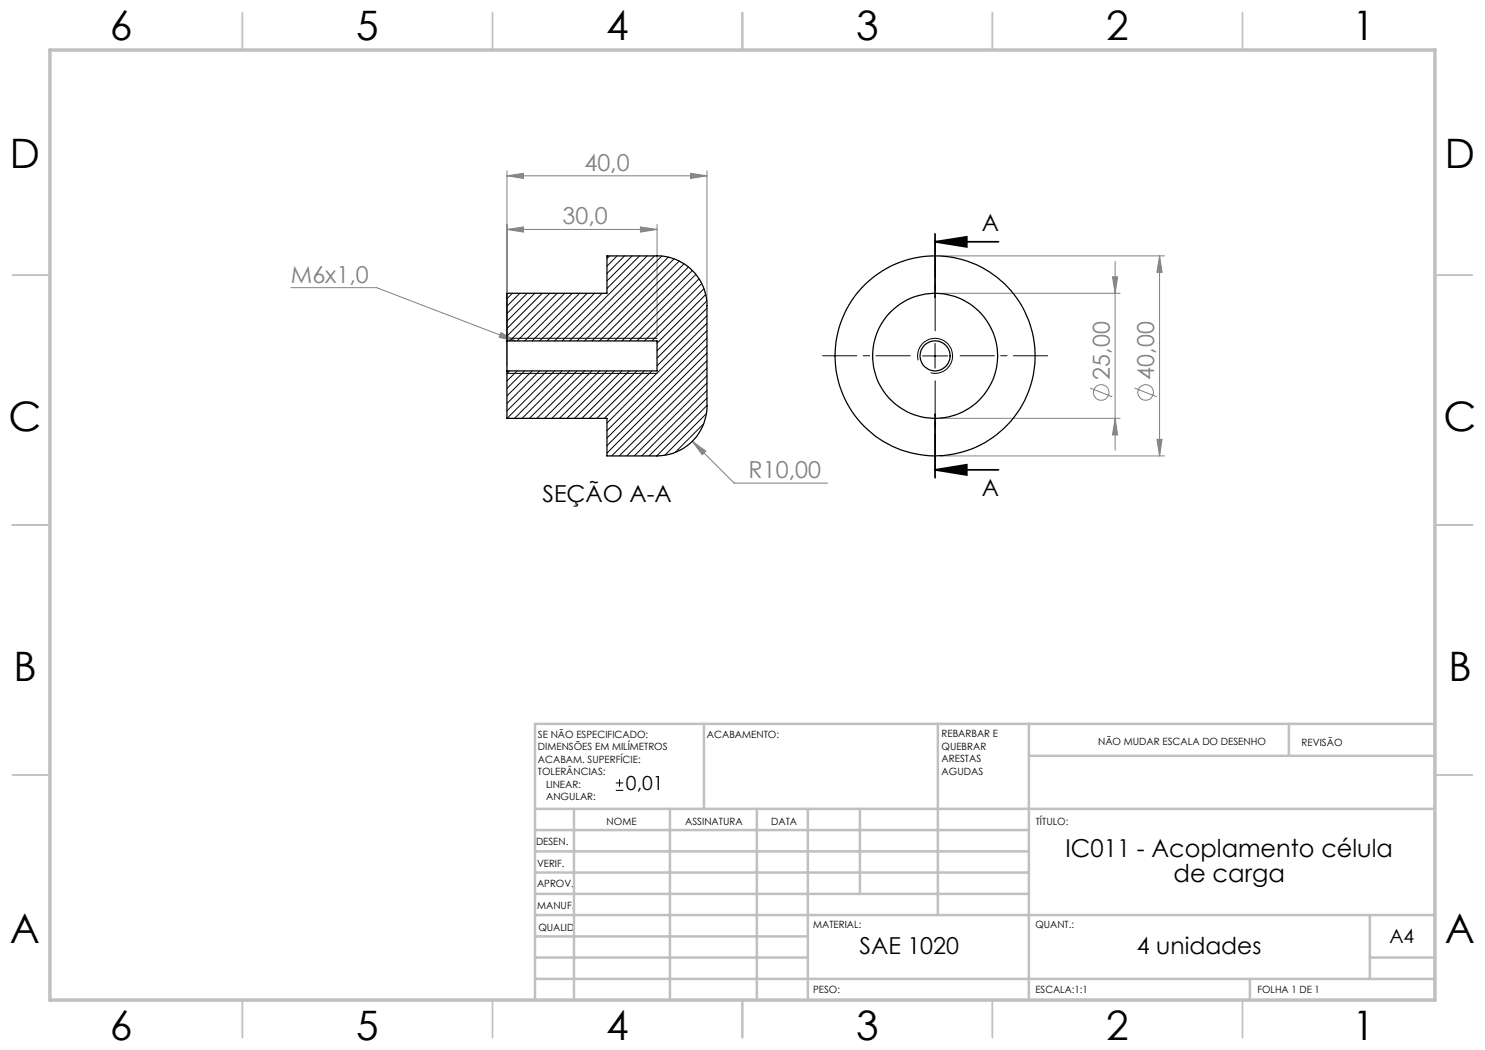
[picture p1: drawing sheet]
<svg xmlns="http://www.w3.org/2000/svg" width="297mm" height="210mm" viewBox="0 0 297 210" stroke-linecap="round" stroke-linejoin="round" font-family="sans-serif">
<g fill="none" stroke="#808080" stroke-width=".2">
<path d="M101.4 35.2l3.3-.5v1zM101.4 34.2v39M101.4 35.2h40M138.1 34.7l3.3 .5-3.3 .5zM141.4 34.2v26M58.2 57.5h17.1l27.8 10.7M101.4 45.9l3.3-.5v1zM101.4 45.9h30M128.1 45.4l3.3 .5-3.3 .5zM131.4 44.9v22.3M188 51.2h44.9M188 58.7h36"/>
<path d="M222.5 55.4h1l-.5 3.3zM223 52.3v37.7M231.9 51.2v40M231.9 51.2l.5 3.3h-1zM100.2 66.5l2.9 1.7-3.3-.7zM218 77.6l4.5 1.8M226.9 77.6l4.5 1.8M138.5 88.3l2.6 1.9-.7 .7zM138.5 88.3l8.3 8.3h18.7M188 91.2h44.9M188 83.7h36M223 83.7l.5 3.3h-1z"/>
<path d="M231.4 87.9h1l-.5 3.3z"/>
<circle cx="220.2" cy="78.5" r="1.55"/>
<circle cx="229.1" cy="78.5" r="1.55"/>
</g>
<path d="M101.4 67.7h30M101.4 74.7h30M183.6 72.1a3.5 3.5 0 0 1 3.1-4.4 3.5 3.5 0 0 1 3.8 3.7 3.5 3.5 0 0 1-4.4 3.1M184.5 71.2h5M187 68.7v5M123.2 158.1h1.4M123.2 156.6h1.4M123.9 155.8v1.5" fill="none" stroke="#000" stroke-width=".2"/>
<path d="M187 48.4l6.4-1v2zM187 48.4h12.7M187 46.8v12.7M187 94l6.4-1.1v2.1zM187 82.9v12.7M187 94h12.7" fill="none" stroke="#000" stroke-width=".35"/>
<g fill="none" stroke="#c0c0c0" stroke-width=".35">
<path d="M48.5 2.5v7.5M98.5 2.5v7.5M148.5 2.5v7.5M198.5 2.5v7.5M248.5 2.5v7.5M2.5 55h7.5M287 55h7.5M2.5 105h7.5M287 105h7.5M2.5 155h7.5M287 155h7.5M48.5 200v7.5"/>
<path d="M98.5 200v7.5M148.5 200v7.5M198.5 200v7.5M248.5 200v7.5"/>
</g>
<g fill="none" stroke="#c0c0c0" stroke-width=".5">
<path d="M140.8 144.8v17M187.6 144.8v38.2M205.8 144.8v55.2M205.8 151.2h81.2M257.8 144.8v6.4M287 144.8h-180v55.2M107 161.8h180M107 178.8h98.8M107 174.5h98.8M107 170.3h98.8M107 166h98.8M114.8 161.8v38.2"/>
<path d="M134 161.8v38.2M151.4 161.8v38.2M161.6 161.8v38.2M172 161.8v17M107 195.8h180M107 191.5h54.6M107 187.3h54.6M107 183h180M250 195.8v4.2M274 191.5h13M274 183v12.8"/>
</g>
<path d="M10 10h277v190h-277z" fill="none" stroke="#c0c0c0" stroke-width=".7"/>
<path d="M182 71.2h-17.5M187 66.2v-17.5M187 76.2v17.5M192 71.2h17.5" fill="none" stroke="#000" stroke-width=".2" stroke-dasharray="15.2 1.3 1.3 1.3" stroke-dashoffset="8.4"/>
<path d="M187 48.4l6.4-1v2zM187 94l6.4-1.1v2.1z" fill="#000"/>
<g fill="#808080">
<path d="M100.2 66.5l-.4 1 3.3 .7zM101.4 45.9l3.3-.5v1zM128.1 45.4l3.3 .5-3.3 .5zM101.4 35.2l3.3-.5v1zM138.1 34.7l3.3 .5-3.3 .5zM138.5 88.3l1.9 2.6 .7-.7z"/>
<path d="M231.9 51.2l.5 3.3h-1zM231.4 87.9h1l-.5 3.3zM222.5 55.4h1l-.5 3.3zM223 83.7l.5 3.3h-1z"/>
</g>
<g fill="none" stroke="#000" stroke-width=".25">
<path d="M101.4 68.2v-9.5h20v-7.5h10a10 10 0 0 1 10 10v20a10 10 0 0 1-10 10h-10v-7.5h-20v-9.5M101.4 68.2v6M101.4 68.2h30v6h-30"/>
<circle cx="187" cy="71.2" r="20"/>
<circle cx="187" cy="71.2" r="2.99"/>
<circle cx="187" cy="71.2" r="12.5"/>
</g>
<g fill="none" stroke="#000" stroke-width=".2">
<path d="M102.5 58.7l-1.1 1.1M104 58.7l-2.6 2.5M105.4 58.7l-4 4M107 58.7l-5.6 5.5M108.4 58.7l-7 7M110 58.7l-8.6 8.5M111.4 58.7l-9.4 9.5M113 58.7l-9.6 9.5M114.4 58.7l-9.4 9.5M115.9 58.7l-9.5 9.5M117.4 58.7l-9.5 9.5M118.9 58.7l-9.5 9.5"/>
<path d="M120.4 58.7l-9.5 9.5M122 51.2l-.6 .5M123.4 51.2l-2 2M124.9 51.2l-3.5 3.5M126.4 51.2l-5 5M127.9 51.2l-6.5 6.5M129.4 51.2l-17 17M130.9 51.2l-17 17M132.4 51.2l-17 17M133.7 51.4l-16.8 16.8M134.8 51.8l-16.4 16.4M135.9 52.2l-16 16"/>
<path d="M136.8 52.8l-15.4 15.4M137.7 53.4l-14.8 14.8M138.5 54.1l-14.1 14.1M139.2 54.9l-13.3 13.3M139.8 55.8l-12.4 12.4M140.3 56.7l-11.4 11.5M140.8 57.7l-10.4 10.5M141.1 58.9l-9.7 9.7M101.9 74.2l-.5 .5M103.4 74.2l-2 2M104.9 74.2l-3.5 3.5M106.4 74.2l-5 5"/>
<path d="M107.9 74.2l-6.5 6.5M109.4 74.2l-8 8M110.9 74.2l-9.5 9.5M112.4 74.2l-9.5 9.5M113.9 74.2l-9.5 9.5M115.4 74.2l-9.5 9.5M116.9 74.2l-9.5 9.5M118.4 74.2l-9.5 9.5M119.9 74.2l-9.5 9.5M121.4 74.2l-9.5 9.5M122.9 74.2l-9.5 9.5M124.4 74.2l-9.5 9.5"/>
<path d="M125.9 74.2l-9.5 9.5M127.4 74.2l-9.5 9.5M128.9 74.2l-9.5 9.5M130.4 74.2l-9.5 9.5M141.4 60.2l-10 10M141.4 61.7l-10 9.9M141.4 63.1l-10 10.1M141.4 64.7l-20 19.9M141.4 66.1l-20 20M141.4 67.6l-20 20M141.4 69.1l-20 20M141.4 70.6l-20 20"/>
<path d="M141.4 72.1l-19.1 19.1M141.4 73.6l-17.5 17.6M141.4 75.1l-16.1 16.1M141.4 76.6l-14.5 14.6M141.4 78.1l-13.1 13.1M141.4 79.6l-11.6 11.6M140.7 84.8l-5.7 5.7M141.3 82.7l-8.3 8.3M141.4 81.1l-10.1 10.1"/>
</g>
<g font-size="8.1">
<text x="22" y="8">6</text>
<text x="71.2" y="8">5</text>
<text x="121.2" y="8">4</text>
<text x="171.3" y="8">3</text>
<text x="221.3" y="8">2</text>
<text x="270.5" y="8">1</text>
<text x="2" y="33.6">D</text>
<text x="289" y="33.6">D</text>
<text x="1.7" y="86.1">C</text>
<text x="288.7" y="86.1">C</text>
<text x="2.7" y="136.1">B</text>
<text x="289.7" y="136.1">B</text>
<text x="2" y="188.6">A</text>
<text x="289" y="188.6">A</text>
<text x="22" y="208">6</text>
<text x="71.2" y="208">5</text>
<text x="121.2" y="208">4</text>
<text x="171.3" y="208">3</text>
<text x="221.3" y="208">2</text>
<text x="270.5" y="208">1</text>
</g>
<g font-size="4.9">
<text x="213.1" y="171.5">IC011 - Acoplamento célula</text>
<text x="234.7" y="176.4">de carga</text>
</g>
<g font-size="4.7" fill="#808080">
<text x="116.9" y="34.1">40,0</text>
<text x="112.5" y="44.9">30,0</text>
<text x="58.2" y="56.5">M6x1,0</text>
<text x="222" y="75.9" transform="rotate(-90 222 75.9)">25,00</text>
<text x="230.9" y="75.9" transform="rotate(-90 230.9 75.9)">40,00</text>
<text x="149.7" y="95.6">R10,00</text>
</g>
<g font-size="4.7">
<text x="196.4" y="46.3">A</text>
<text x="108.5" y="100.4">SEÇÃO A-A</text>
<text x="196.4" y="99.3">A</text>
<text x="171.9" y="190.8">SAE 1020</text>
<text x="227.4" y="190.8">4 unidades</text>
</g>
<g font-size="3.9">
<text x="125.2" y="158">0,01</text>
<text x="277.9" y="188.5">A4</text>
</g>
<g font-size="2">
<text x="107.6" y="147.6">SE NÃO ESPECIFICADO:</text>
<text x="141.4" y="147.6">ACABAMENTO:</text>
<text x="188.3" y="147.5">REBARBAR E</text>
<text x="188.3" y="150">QUEBRAR</text>
<text x="219.6" y="149">NÃO MUDAR ESCALA DO DESENHO</text>
<text x="260.3" y="149.2">REVISÃO</text>
<text x="107.6" y="150.1">DIMENSÕES EM MILÍMETROS</text>
<text x="107.6" y="152.6">ACABAM. SUPERFÍCIE:</text>
<text x="107.6" y="155.1">TOLERÂNCIAS:</text>
<text x="188.3" y="152.5">ARESTAS</text>
<text x="188.3" y="155">AGUDAS</text>
<text x="109.2" y="157.6">LINEAR:</text>
<text x="109.2" y="160.1">ANGULAR:</text>
<text x="121.3" y="165">NOME</text>
<text x="137" y="164.9">ASSINATURA</text>
<text x="154.2" y="164.9">DATA</text>
<text x="207.2" y="164.9">TÍTULO:</text>
<text x="107.2" y="169.1">DESEN.</text>
<text x="107.4" y="173.3">VERIF.</text>
<text x="107.4" y="177.4">APROV.</text>
<text x="107.5" y="181.8">MANUF.</text>
<text x="162.7" y="185.5">MATERIAL:</text>
<text x="207.1" y="185.5">QUANT.:</text>
<text x="107.7" y="186.1">QUALID</text>
<text x="162.6" y="198.5">PESO:</text>
<text x="207.1" y="198.6">ESCALA:1:1</text>
<text x="251.5" y="198.6">FOLHA 1 DE 1</text>
</g>
</svg>
